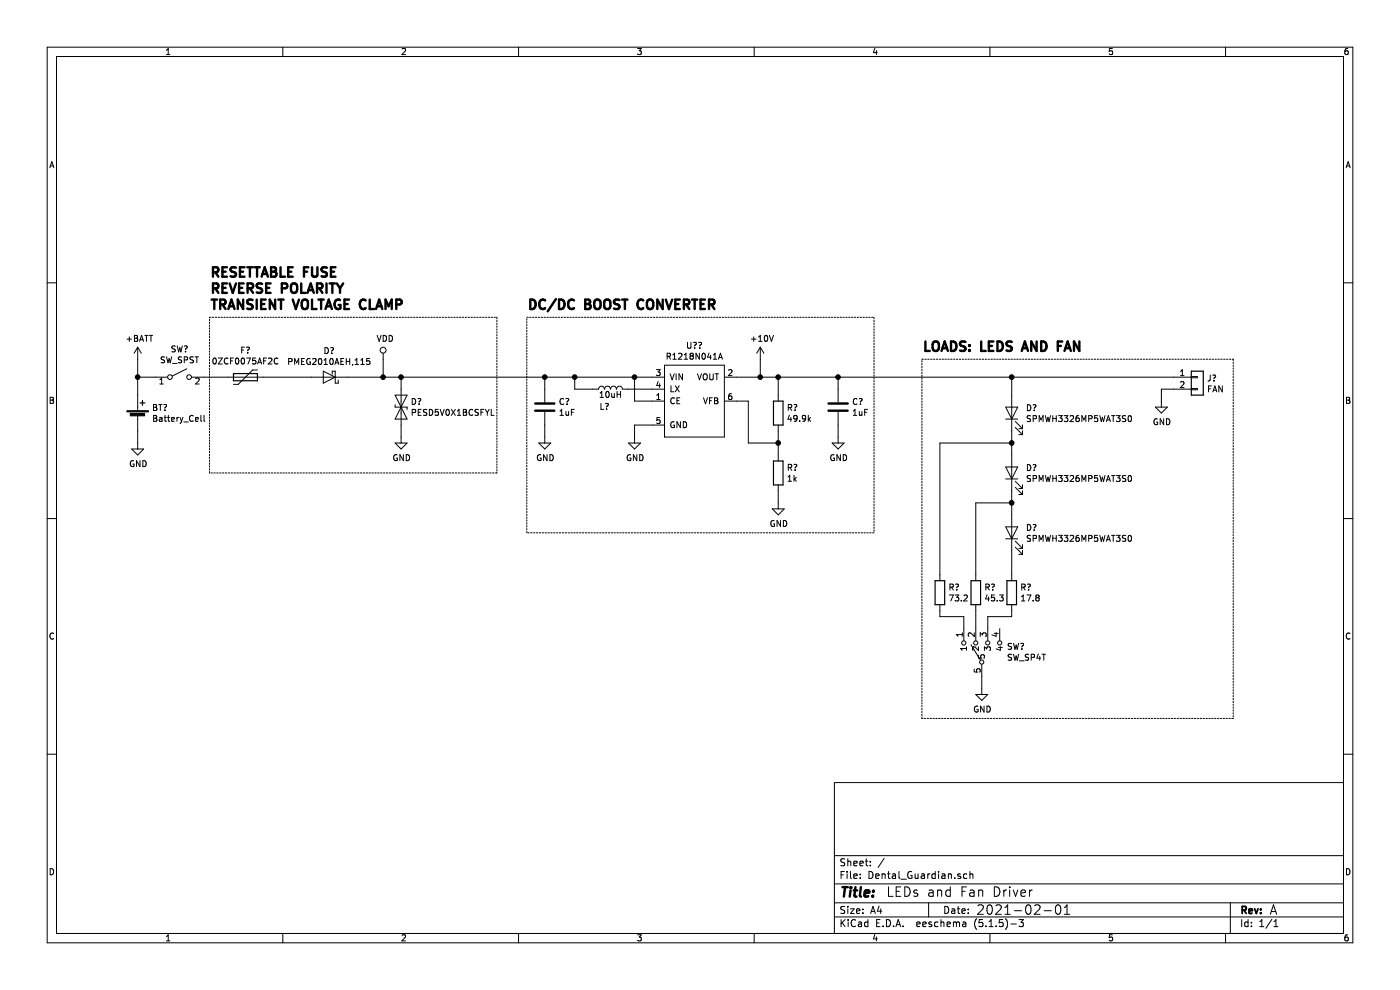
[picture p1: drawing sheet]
EESchema Schematic File Version 4
EELAYER 30 0
EELAYER END
$Descr A4 11693 8268
encoding utf-8
Sheet 1 1
Title ""
Date ""
Rev ""
Comp ""
Comment1 ""
Comment2 ""
Comment3 ""
Comment4 ""
$EndDescr
$Comp
L Dental_Guardian-rescue:Battery_Cell-Device BT?
U 1 1
P 1150 3500
F 0 "BT?" H 1268 3596 50  0000 L CNN
F 1 "Battery_Cell" H 1268 3505 50  0000 L CNN
F 2 "" V 1150 3560 50  0001 C CNN
F 3 "~" V 1150 3560 50  0001 C CNN
	1    1150 3500
	1    0    0    -1  
$EndComp
$Comp
L Dental_Guardian-rescue:R-Device R?
U 1 1
P 6500 3450
F 0 "R?" H 6570 3496 50  0000 L CNN
F 1 "49.9k" H 6570 3405 50  0000 L CNN
F 2 "" V 6430 3450 50  0001 C CNN
F 3 "~" H 6500 3450 50  0001 C CNN
	1    6500 3450
	1    0    0    -1  
$EndComp
$Comp
L Dental_Guardian-rescue:R-Device R?
U 1 1
P 6500 3950
F 0 "R?" H 6570 3996 50  0000 L CNN
F 1 "1k" H 6570 3905 50  0000 L CNN
F 2 "" V 6430 3950 50  0001 C CNN
F 3 "~" H 6500 3950 50  0001 C CNN
	1    6500 3950
	1    0    0    -1  
$EndComp
Wire Wire Line
	6500 3600 6500 3700
$Comp
L Dental_Guardian:R1218N041A U??
U 1 1
P 5800 3350
F 0 "U??" H 5800 3815 50  0000 C CNN
F 1 "R1218N041A" H 5800 3724 50  0000 C CNN
F 2 "" H 5800 3650 50  0001 C CNN
F 3 "" H 5800 3650 50  0001 C CNN
	1    5800 3350
	1    0    0    -1  
$EndComp
Wire Wire Line
	6500 3700 6250 3700
Wire Wire Line
	6250 3700 6250 3350
Wire Wire Line
	6250 3350 6150 3350
Connection ~ 6500 3700
Wire Wire Line
	6500 3700 6500 3800
Wire Wire Line
	6500 3300 6500 3150
Wire Wire Line
	6500 3150 6350 3150
$Comp
L Dental_Guardian-rescue:L-Device L?
U 1 1
P 5100 3250
F 0 "L?" V 4950 3300 50  0000 C CNN
F 1 "10uH" V 5050 3250 50  0000 C CNN
F 2 "" H 5100 3250 50  0001 C CNN
F 3 "~" H 5100 3250 50  0001 C CNN
	1    5100 3250
	0    -1   -1   0   
$EndComp
Wire Wire Line
	5250 3250 5450 3250
Wire Wire Line
	4950 3250 4800 3250
Wire Wire Line
	4800 3250 4800 3150
Wire Wire Line
	4800 3150 5300 3150
Wire Wire Line
	5450 3350 5300 3350
Wire Wire Line
	5300 3350 5300 3150
Connection ~ 5300 3150
Wire Wire Line
	5300 3150 5450 3150
$Comp
L Dental_Guardian-rescue:GND-power #PWR?
U 1 1
P 5300 3650
F 0 "#PWR?" H 5300 3400 50  0001 C CNN
F 1 "GND" H 5305 3477 50  0000 C CNN
F 2 "" H 5300 3650 50  0001 C CNN
F 3 "" H 5300 3650 50  0001 C CNN
	1    5300 3650
	1    0    0    -1  
$EndComp
Wire Wire Line
	5300 3650 5300 3550
Wire Wire Line
	5300 3550 5450 3550
$Comp
L Dental_Guardian-rescue:GND-power #PWR?
U 1 1
P 6500 4200
F 0 "#PWR?" H 6500 3950 50  0001 C CNN
F 1 "GND" H 6505 4027 50  0000 C CNN
F 2 "" H 6500 4200 50  0001 C CNN
F 3 "" H 6500 4200 50  0001 C CNN
	1    6500 4200
	1    0    0    -1  
$EndComp
Wire Wire Line
	6500 4100 6500 4200
$Comp
L Dental_Guardian-rescue:C-Device C?
U 1 1
P 4550 3400
F 0 "C?" H 4665 3446 50  0000 L CNN
F 1 "1uF" H 4665 3355 50  0000 L CNN
F 2 "" H 4588 3250 50  0001 C CNN
F 3 "~" H 4550 3400 50  0001 C CNN
	1    4550 3400
	1    0    0    -1  
$EndComp
Wire Wire Line
	4550 3250 4550 3150
Wire Wire Line
	4550 3150 4800 3150
Connection ~ 4800 3150
Wire Wire Line
	4550 3550 4550 3650
$Comp
L Dental_Guardian-rescue:GND-power #PWR?
U 1 1
P 4550 3650
F 0 "#PWR?" H 4550 3400 50  0001 C CNN
F 1 "GND" H 4555 3477 50  0000 C CNN
F 2 "" H 4550 3650 50  0001 C CNN
F 3 "" H 4550 3650 50  0001 C CNN
	1    4550 3650
	1    0    0    -1  
$EndComp
$Comp
L Dental_Guardian-rescue:D_TVS-Device D?
U 1 1
P 3350 3400
F 0 "D?" V 3304 3479 50  0000 L CNN
F 1 "PESD5V0X1BCSFYL" V 3395 3479 50  0000 L CNN
F 2 "" H 3350 3400 50  0001 C CNN
F 3 "~" H 3350 3400 50  0001 C CNN
	1    3350 3400
	0    1    1    0   
$EndComp
Wire Wire Line
	3350 3650 3350 3550
$Comp
L Dental_Guardian-rescue:GND-power #PWR?
U 1 1
P 3350 3650
F 0 "#PWR?" H 3350 3400 50  0001 C CNN
F 1 "GND" H 3355 3477 50  0000 C CNN
F 2 "" H 3350 3650 50  0001 C CNN
F 3 "" H 3350 3650 50  0001 C CNN
	1    3350 3650
	1    0    0    -1  
$EndComp
$Comp
L Dental_Guardian-rescue:+BATT-power #PWR?
U 1 1
P 1150 3000
F 0 "#PWR?" H 1150 2850 50  0001 C CNN
F 1 "+BATT" H 1165 3173 50  0000 C CNN
F 2 "" H 1150 3000 50  0001 C CNN
F 3 "" H 1150 3000 50  0001 C CNN
	1    1150 3000
	1    0    0    -1  
$EndComp
Wire Wire Line
	1150 3150 1150 3000
Wire Wire Line
	1150 3150 1150 3300
Wire Wire Line
	1150 3700 1150 3600
$Comp
L Dental_Guardian-rescue:GND-power #PWR?
U 1 1
P 1150 3700
F 0 "#PWR?" H 1150 3450 50  0001 C CNN
F 1 "GND" H 1155 3527 50  0000 C CNN
F 2 "" H 1150 3700 50  0001 C CNN
F 3 "" H 1150 3700 50  0001 C CNN
	1    1150 3700
	1    0    0    -1  
$EndComp
Wire Wire Line
	3200 3000 3200 3150
Wire Wire Line
	3350 3150 3350 3250
$Comp
L Dental_Guardian-rescue:C-Device C?
U 1 1
P 7000 3400
F 0 "C?" H 7115 3446 50  0000 L CNN
F 1 "1uF" H 7115 3355 50  0000 L CNN
F 2 "" H 7038 3250 50  0001 C CNN
F 3 "~" H 7000 3400 50  0001 C CNN
	1    7000 3400
	1    0    0    -1  
$EndComp
Wire Wire Line
	7000 3250 7000 3150
Wire Wire Line
	7000 3550 7000 3650
$Comp
L Dental_Guardian-rescue:GND-power #PWR?
U 1 1
P 7000 3650
F 0 "#PWR?" H 7000 3400 50  0001 C CNN
F 1 "GND" H 7005 3477 50  0000 C CNN
F 2 "" H 7000 3650 50  0001 C CNN
F 3 "" H 7000 3650 50  0001 C CNN
	1    7000 3650
	1    0    0    -1  
$EndComp
Wire Wire Line
	6500 3150 7000 3150
Connection ~ 6500 3150
$Comp
L Dental_Guardian-rescue:+10V-power #PWR?
U 1 1
P 6350 3000
F 0 "#PWR?" H 6350 2850 50  0001 C CNN
F 1 "+10V" H 6365 3173 50  0000 C CNN
F 2 "" H 6350 3000 50  0001 C CNN
F 3 "" H 6350 3000 50  0001 C CNN
	1    6350 3000
	1    0    0    -1  
$EndComp
Wire Wire Line
	6350 3000 6350 3150
$Comp
L Dental_Guardian-rescue:SW_SPST-Switch SW?
U 1 1
P 1500 3150
F 0 "SW?" H 1500 3385 50  0000 C CNN
F 1 "SW_SPST" H 1500 3294 50  0000 C CNN
F 2 "" H 1500 3150 50  0001 C CNN
F 3 "~" H 1500 3150 50  0001 C CNN
	1    1500 3150
	1    0    0    -1  
$EndComp
Wire Wire Line
	1300 3150 1150 3150
$Comp
L Dental_Guardian-rescue:VDD-power #PWR?
U 1 1
P 3200 3000
F 0 "#PWR?" H 3200 2850 50  0001 C CNN
F 1 "VDD" H 3217 3173 50  0000 C CNN
F 2 "" H 3200 3000 50  0001 C CNN
F 3 "" H 3200 3000 50  0001 C CNN
	1    3200 3000
	1    0    0    -1  
$EndComp
Connection ~ 3200 3150
Wire Wire Line
	3200 3150 3350 3150
Connection ~ 1150 3150
Connection ~ 3350 3150
$Comp
L Dental_Guardian-rescue:LED-Device D?
U 1 1
P 8450 3450
F 0 "D?" V 8489 3333 50  0000 R CNN
F 1 "SPMWH3326MP5WAT3S0" V 8398 3333 50  0000 R CNN
F 2 "" H 8450 3450 50  0001 C CNN
F 3 "~" H 8450 3450 50  0001 C CNN
	1    8450 3450
	0    -1   -1   0   
$EndComp
$Comp
L Dental_Guardian-rescue:LED-Device D?
U 1 1
P 8450 3950
F 0 "D?" V 8489 3833 50  0000 R CNN
F 1 "SPMWH3326MP5WAT3S0" V 8398 3833 50  0000 R CNN
F 2 "" H 8450 3950 50  0001 C CNN
F 3 "~" H 8450 3950 50  0001 C CNN
	1    8450 3950
	0    -1   -1   0   
$EndComp
$Comp
L Dental_Guardian-rescue:LED-Device D?
U 1 1
P 8450 4450
F 0 "D?" V 8489 4333 50  0000 R CNN
F 1 "SPMWH3326MP5WAT3S0" V 8398 4333 50  0000 R CNN
F 2 "" H 8450 4450 50  0001 C CNN
F 3 "~" H 8450 4450 50  0001 C CNN
	1    8450 4450
	0    -1   -1   0   
$EndComp
$Comp
L Dental_Guardian-rescue:R-Device R?
U 1 1
P 8450 4950
F 0 "R?" H 8520 4996 50  0000 L CNN
F 1 "17.8" H 8520 4905 50  0000 L CNN
F 2 "" V 8380 4950 50  0001 C CNN
F 3 "~" H 8450 4950 50  0001 C CNN
	1    8450 4950
	1    0    0    -1  
$EndComp
$Comp
L Dental_Guardian-rescue:R-Device R?
U 1 1
P 7850 4950
F 0 "R?" H 7920 4996 50  0000 L CNN
F 1 "73.2" H 7920 4905 50  0000 L CNN
F 2 "" V 7780 4950 50  0001 C CNN
F 3 "~" H 7850 4950 50  0001 C CNN
	1    7850 4950
	1    0    0    -1  
$EndComp
$Comp
L Dental_Guardian-rescue:R-Device R?
U 1 1
P 8150 4950
F 0 "R?" H 8220 4996 50  0000 L CNN
F 1 "45.3" H 8220 4905 50  0000 L CNN
F 2 "" V 8080 4950 50  0001 C CNN
F 3 "~" H 8150 4950 50  0001 C CNN
	1    8150 4950
	1    0    0    -1  
$EndComp
Wire Wire Line
	8450 3300 8450 3150
Wire Wire Line
	8450 3600 8450 3700
Connection ~ 6350 3150
Wire Wire Line
	6350 3150 6150 3150
Wire Wire Line
	8450 4100 8450 4200
Wire Wire Line
	8450 4600 8450 4800
Wire Wire Line
	8450 3700 7850 3700
Wire Wire Line
	7850 3700 7850 4800
Connection ~ 8450 3700
Wire Wire Line
	8450 3700 8450 3800
Wire Wire Line
	8450 4200 8150 4200
Wire Wire Line
	8150 4200 8150 4800
Connection ~ 8450 4200
Wire Wire Line
	8450 4200 8450 4300
Wire Wire Line
	8450 5100 8450 5150
Wire Wire Line
	7850 5100 7850 5150
$Comp
L Dental_Guardian-rescue:GND-power #PWR?
U 1 1
P 8200 5750
F 0 "#PWR?" H 8200 5500 50  0001 C CNN
F 1 "GND" H 8205 5577 50  0000 C CNN
F 2 "" H 8200 5750 50  0001 C CNN
F 3 "" H 8200 5750 50  0001 C CNN
	1    8200 5750
	1    0    0    -1  
$EndComp
Wire Wire Line
	8200 5650 8200 5750
$Comp
L Dental_Guardian-rescue:Conn_01x02-Connector_Generic J?
U 1 1
P 10000 3150
F 0 "J?" H 10080 3142 50  0000 L CNN
F 1 "FAN" H 10080 3051 50  0000 L CNN
F 2 "" H 10000 3150 50  0001 C CNN
F 3 "~" H 10000 3150 50  0001 C CNN
	1    10000 3150
	1    0    0    -1  
$EndComp
$Comp
L Dental_Guardian-rescue:GND-power #PWR?
U 1 1
P 9700 3350
F 0 "#PWR?" H 9700 3100 50  0001 C CNN
F 1 "GND" H 9705 3177 50  0000 C CNN
F 2 "" H 9700 3350 50  0001 C CNN
F 3 "" H 9700 3350 50  0001 C CNN
	1    9700 3350
	1    0    0    -1  
$EndComp
Wire Wire Line
	9700 3250 9700 3350
Wire Wire Line
	9700 3250 9800 3250
Connection ~ 8450 3150
Wire Wire Line
	8450 3150 9800 3150
$Comp
L Dental_Guardian-rescue:D_Schottky-Device D?
U 1 1
P 2750 3150
F 0 "D?" H 2750 2934 50  0000 C CNN
F 1 "PMEG2010AEH,115" H 2750 3025 50  0000 C CNN
F 2 "" H 2750 3150 50  0001 C CNN
F 3 "~" H 2750 3150 50  0001 C CNN
	1    2750 3150
	-1   0    0    1   
$EndComp
$Comp
L Dental_Guardian-rescue:Polyfuse-Device F?
U 1 1
P 2050 3150
F 0 "F?" V 1825 3150 50  0000 C CNN
F 1 "0ZCF0075AF2C" V 1916 3150 50  0000 C CNN
F 2 "" H 2100 2950 50  0001 L CNN
F 3 "~" H 2050 3150 50  0001 C CNN
	1    2050 3150
	0    1    1    0   
$EndComp
Wire Wire Line
	1700 3150 1900 3150
Wire Wire Line
	2900 3150 3200 3150
Wire Wire Line
	2200 3150 2600 3150
$Comp
L Dental_Guardian:SW_SP4T SW?
U 1 1
P 8150 5450
F 0 "SW?" V 8196 5192 50  0000 R CNN
F 1 "SW_SP4T" V 8105 5192 50  0000 R CNN
F 2 "" H 8050 5650 50  0001 C CNN
F 3 "" H 8050 5650 50  0001 C CNN
	1    8150 5450
	0    -1   -1   0   
$EndComp
Wire Wire Line
	8050 5150 8050 5250
Wire Wire Line
	8450 5150 8250 5150
Wire Wire Line
	8250 5150 8250 5250
Wire Wire Line
	7850 5150 8050 5150
Wire Wire Line
	8150 5100 8150 5250
Wire Notes Line
	1750 2650 4150 2650
Wire Notes Line
	4150 2650 4150 3950
Wire Notes Line
	4150 3950 1750 3950
Wire Notes Line
	1750 3950 1750 2650
Text Notes 1750 2600 0    79   ~ 16
RESETTABLE FUSE\nREVERSE POLARITY\nTRANSIENT VOLTAGE CLAMP
Wire Wire Line
	3350 3150 4550 3150
Connection ~ 4550 3150
Wire Wire Line
	7000 3150 8450 3150
Connection ~ 7000 3150
Wire Notes Line
	4400 2650 7300 2650
Wire Notes Line
	7300 2650 7300 4450
Wire Notes Line
	7300 4450 4400 4450
Wire Notes Line
	4400 4450 4400 2650
Text Notes 4400 2600 0    79   ~ 16
DC/DC BOOST CONVERTER
Wire Notes Line
	10300 3000 10300 6000
Wire Notes Line
	10300 6000 7700 6000
Wire Notes Line
	7700 6000 7700 3000
Wire Notes Line
	7700 3000 10300 3000
Text Notes 7700 2950 0    79   ~ 16
LOADS: LEDS AND FAN
Text Notes 7400 7500 0    79   ~ 0
LEDs and Fan Driver
Text Notes 10600 7650 0    79   ~ 0
A
Text Notes 8150 7650 0    79   ~ 0
2021-02-01
$EndSCHEMATC
